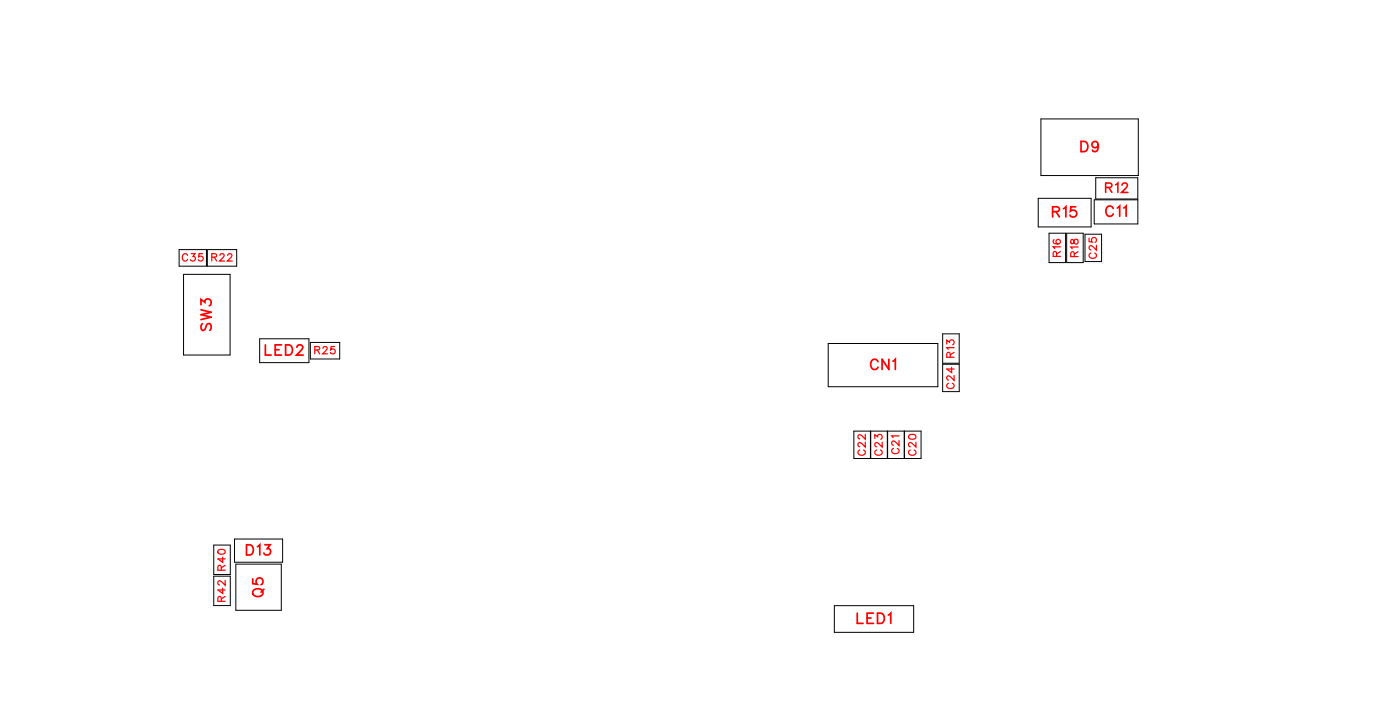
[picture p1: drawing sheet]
<svg xmlns="http://www.w3.org/2000/svg" width="97mm" height="49mm" viewBox="0 0 97 49" stroke-linecap="round" stroke-linejoin="round" font-family="sans-serif">
<g fill="none" stroke="#000" stroke-width=".07">
<path d="M12.4 17.3h1.9v1.2h-1.9zM12.8 19h3.2v5.6h-3.2zM14.4 17.3h2.1v1.2h-2.1zM72.2 13.8h3.6v2h-3.6zM72.3 8.3h6.8v3.9h-6.8zM72.9 16.2h1.2v2h-1.2zM74.1 16.2h1.2v2h-1.2zM75.4 16.3h1.2v1.9h-1.2zM76.1 13.9h3v1.6h-3zM76.2 12.3h2.9v1.5h-2.9zM14.9 40h1.1v2h-1.1zM14.9 37.8h1.1v2.1h-1.1z"/>
<path d="M16.3 37.4h3.3v1.6h-3.3zM16.4 39.2h3.2v3.2h-3.2zM18 23.5h3.5v1.7h-3.5zM21.6 23.8h2v1.1h-2zM57.6 23.8h7.6v3h-7.6zM59.3 29.9h4.7v1.9h-4.7zM60.5 29.9v1.9M61.7 29.9v1.9M62.8 29.9v1.9M62.9 29.9v1.9M65.5 25.3h1.2v1.9h-1.2zM65.5 23.2h1.2v2h-1.2z"/>
<path d="M58 42h5.5v1.9h-5.5z"/>
</g>
<g fill="none" stroke="#f00" stroke-width=".12">
<path d="M73.2 14.7h.4v-.2l-.1-.1h-.3v.7M73.4 14.7l.2 .4M73.9 14.5l.2-.1v.7M74.8 14.4h-.4v.3a.25 .25 0 0 1 .4 0 .25 .25 0 0 1-.1 .3 .25 .25 0 0 1-.3-.1M75.1 9.8h.3a.38 .38 0 0 1 .2 .4 .38 .38 0 0 1-.2 .3h-.3zM76.3 10.1a.22 .22 0 0 1-.3 .1 .22 .22 0 0 1-.1-.3 .22 .22 0 0 1 .4 0v.2a.34 .34 0 0 1-.2 .4l-.2-.1M77.4 14.5a.26 .26 0 0 0-.3-.2 .26 .26 0 0 0-.2 .3v.1a.26 .26 0 0 0 .2 .3 .26 .26 0 0 0 .3-.2M77.7 14.4l.1-.1v.7M78.1 14.4l.2-.1v.7M14 21.2v-.4l.2 .2a.24 .24 0 0 1 .4-.2 .24 .24 0 0 1-.1 .4M14 21.5l.7 .2-.7 .1 .7 .2-.7 .2M14.1 22.5l-.1 .1 .1 .3h.1l.3-.4h.1l.1 .1-.1 .3"/>
<path d="M17.1 37.8h.3a.38 .38 0 0 1 .2 .4 .38 .38 0 0 1-.2 .3h-.3zM17.9 38l.2-.2v.7M18.4 37.8h.4l-.2 .3a.24 .24 0 0 1 .2 .4 .25 .25 0 0 1-.5-.1M18.4 23.9v.7h.4M19.1 24.3h.3M19.6 23.9h-.5v.7h.5M19.9 23.9h.2a.38 .38 0 0 1 .2 .4 .38 .38 0 0 1-.2 .3h-.2zM20.6 24.1l.2-.2h.1l.1 .2-.1 .2-.3 .3h.5M61 25.1a.26 .26 0 0 0-.3-.2 .26 .26 0 0 0-.2 .3v.2a.26 .26 0 0 0 .2 .2 .26 .26 0 0 0 .3-.1M61.8 24.9v.7l-.5-.7v.7M62.1 25.1l.1-.2v.7M17.6 40.2v.3l.3 .1a.25 .25 0 0 1 0-.4 .25 .25 0 0 1 .3 0 .25 .25 0 0 1-.1 .4"/>
<path d="M17.7 40.9a.35 .35 0 0 1 .4 0 .35 .35 0 0 1 .1 .4 .33 .33 0 0 1-.4 .1 .33 .33 0 0 1-.1-.5zM18.3 40.9l-.2 .2M59.6 42.6v.7h.4M60.3 42.9h.2M60.7 42.6h-.4v.7h.4M61 42.6h.2a.38 .38 0 0 1 .3 .3 .38 .38 0 0 1-.3 .4h-.2zM61.7 42.7l.2-.1v.7"/>
</g>
<g fill="none" stroke="#f00" stroke-width=".08">
<path d="M13 17.7a.19 .19 0 0 0-.2-.1 .19 .19 0 0 0-.1 .2v.1a.19 .19 0 0 0 .1 .2 .19 .19 0 0 0 .2-.1M13.3 17.6h.3l-.2 .2a.17 .17 0 0 1 .1 .3 .17 .17 0 0 1-.3-.1M14.1 17.6h-.3v.2a.18 .18 0 0 1 .3 0 .18 .18 0 0 1-.1 .3 .18 .18 0 0 1-.2-.1M14.7 17.9l.3-.1 .1-.1-.4-.1v.5M14.9 17.9l.2 .2M15.3 17.7l.2-.1 .1 .2-.3 .3h.3M15.8 17.7l.2-.1 .1 .2-.3 .3h.3M73.3 16.6l-.1 .1a.22 .22 0 0 0 .2 .3 .22 .22 0 0 0 .2-.4 .16 .16 0 0 0-.2 .1 .16 .16 0 0 0 .1 .2M73.4 17.8v-.3h-.1l-.1 .3h.5M73.7 17.1h-.5l.1 .2M73.7 17.5l-.3 .1M74.4 16.7v.2h.1l.3-.3a.17 .17 0 0 1 .1 .2 .17 .17 0 0 1-.1 .1l-.2-.2z"/>
<path d="M74.7 17.8l-.1-.3h-.1l-.1 .3h.5M74.9 17.1h-.5l.1 .2M74.9 17.5l-.2 .1M75.7 16.5v.3h.2a.18 .18 0 0 1 0-.3 .18 .18 0 0 1 .3 .1 .18 .18 0 0 1-.1 .2M75.8 17.6a.19 .19 0 0 0-.1 .2 .19 .19 0 0 0 .2 .1h.1a.19 .19 0 0 0 .2-.1 .19 .19 0 0 0-.1-.2M76.2 17v.4l-.4-.3-.1 .1 .1 .1M15.2 38.2a.25 .25 0 0 1 .3-.1 .25 .25 0 0 1 .1 .3 .25 .25 0 0 1-.3 .1 .25 .25 0 0 1-.1-.3zM15.4 39.6v-.3l-.2-.1-.1 .4h.5M15.5 38.7v.3l-.4-.2h.5M15.6 39.2l-.2 .2M21.9 24.3h.3v-.1l-.3-.1v.5M22.1 24.3l.1 .3"/>
<path d="M22.4 24.2l.2-.1 .1 .1-.3 .4h.4M23.3 24.1h-.3v.2a.18 .18 0 0 1 .3 0 .18 .18 0 0 1-.1 .2 .18 .18 0 0 1-.2 0M59.8 31.2a.19 .19 0 0 0-.2 .3 .19 .19 0 0 0 .2 .1h.1a.19 .19 0 0 0 .2-.1 .19 .19 0 0 0-.1-.3M60.1 30.7v.3l-.4-.3-.1 .2 .2 .1M60.1 30.2v.3l-.4-.3-.1 .2 .2 .1M60.8 30.4v-.2l.2 .1a.17 .17 0 0 1 .3-.1 .17 .17 0 0 1-.1 .3M60.9 31.2a.19 .19 0 0 0-.1 .3 .19 .19 0 0 0 .2 .1h.1a.19 .19 0 0 0 .2-.1 .19 .19 0 0 0-.1-.3M61.3 30.7v.3l-.4-.3-.1 .2 .1 .1M62.1 31.1a.19 .19 0 0 0-.1 .2 .19 .19 0 0 0 .2 .2h.1a.19 .19 0 0 0 .2-.2 .19 .19 0 0 0-.1-.2M62.5 30.6v.3l-.4-.3-.1 .2 .1 .1M62.5 30.3h-.5l.1 .1M63.2 30.2a.25 .25 0 0 1 .3-.1 .25 .25 0 0 1 .1 .3 .25 .25 0 0 1-.3 .1 .25 .25 0 0 1-.1-.3z"/>
<path d="M63.3 31.2a.19 .19 0 0 0-.2 .3 .19 .19 0 0 0 .2 .1h.2a.19 .19 0 0 0 .2-.1 .19 .19 0 0 0-.2-.3M63.7 30.7v.3l-.5-.3v.2l.1 .1M65.8 23.9v-.3l.2 .2a.18 .18 0 0 1 .3-.2 .17 .17 0 0 1-.1 .3M65.9 26.6a.19 .19 0 0 0-.1 .2 .19 .19 0 0 0 .2 .2h.1a.19 .19 0 0 0 .2-.2 .19 .19 0 0 0-.1-.2M66 24.8v-.3h-.1l-.1 .3h.5M66.1 25.5v.4l-.3-.3h.5M66.3 24.1h-.5l.1 .2M66.3 24.5l-.3 .1M66.3 26.1v.3l-.4-.3-.1 .2 .1 .1M15.4 41.7v-.3h-.2l-.1 .3h.5M15.5 40.8v.4l-.4-.2h.5M15.6 40.3v.3l-.3-.3-.2 .1 .2 .2"/>
<path d="M15.6 41.4l-.2 .2"/>
</g>
<path d="M76.8 13h.4l.1-.2-.5-.1v.7M77.1 13l.2 .4M77.5 12.8l.2-.1v.7M78 12.9l.1-.2 .3 .1-.4 .6h.4" fill="none" stroke="#f00" stroke-width=".11"/>
<g font-size="1.2" fill="#fff">
<text x="75.1" y="10.8">D9</text>
<text x="73.1" y="15.4">R15</text>
<text x="76.8" y="15.3">C11</text>
<text x="15" y="23" transform="rotate(-90 15 23)">SW3</text>
<text x="18.4" y="24.9">LED2</text>
<text x="60.5" y="25.9">CN1</text>
<text x="17.1" y="38.8">D13</text>
<text x="18.6" y="41.5" transform="rotate(-90 18.6 41.5)">Q5</text>
<text x="59.5" y="43.6">LED1</text>
</g>
<text font-size="1.1" fill="#fff" x="76.8" y="13.6">R12</text>
<g font-size=".9" fill="#fff">
<text x="73.9" y="17.8" transform="rotate(-90 73.9 17.8)">R16</text>
<text x="75.1" y="17.9" transform="rotate(-90 75.1 17.9)">R18</text>
<text x="76.4" y="18" transform="rotate(-90 76.4 18)">C25</text>
<text x="12.6" y="18.3">C35 R22</text>
<text x="21.8" y="24.8">R25</text>
<text x="66.5" y="27" transform="rotate(-90 66.5 27)">C24 R13</text>
<text x="60.4" y="31.6" transform="rotate(-90 60.4 31.6)">C22</text>
<text x="61.5" y="31.6" transform="rotate(-90 61.5 31.6)">C23</text>
<text x="62.7" y="31.5" transform="rotate(-90 62.7 31.5)">C21</text>
<text x="63.9" y="31.6" transform="rotate(-90 63.9 31.6)">C20</text>
<text x="15.9" y="41.8" transform="rotate(-90 15.9 41.8)">R42 R40</text>
</g>
</svg>
